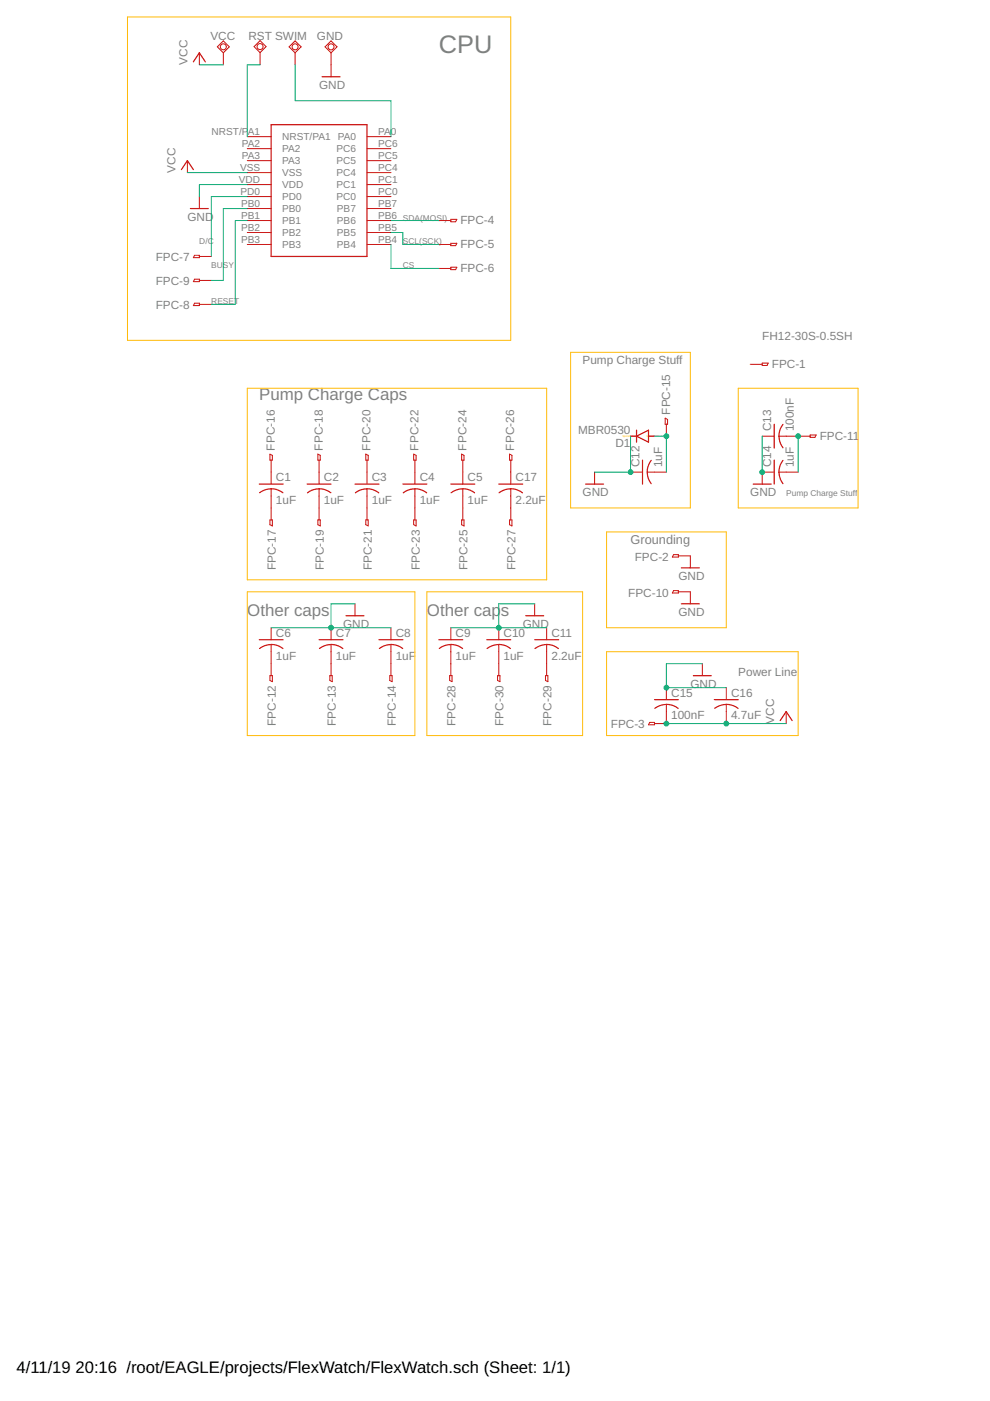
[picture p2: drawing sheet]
<svg xmlns="http://www.w3.org/2000/svg" width="210mm" height="297mm" viewBox="0 0 210 297" stroke-linecap="round" stroke-linejoin="round" font-family="sans-serif">
<g fill="none" stroke="#c90d0c" stroke-width=".21">
<path d="M42.3 11.2v2.5M46.1 9.9l1.2-1.2 1.3 1.2-1.3 1.3zM47.3 11.2v2.5M53.9 9.9l1.2-1.3 1.3 1.3-1.3 1.3zM55.1 11.2v2.5M61.3 9.9l1.3-1.2 1.2 1.2-1.2 1.3zM62.6 11.2v2.5M68.9 9.9l1.3-1.2 1.3 1.2-1.3 1.3zM70.2 11.2v5.1M39.7 34.1v2.5M52.4 29h5.1M52.4 31.5h5.1"/>
<path d="M52.4 34.1h5.1M52.4 36.6h5.1M52.4 39.1h5.1M77.8 29h5.1M77.8 31.5h5.1M77.8 34.1h5.1M77.8 36.6h5.1M77.8 39.1h5.1M41.3 54.1h1v.5h-1.3zM41.3 59.2h1v.5h-1.3zM42.3 41.7v2.5M42.3 54.4h2.5"/>
<path d="M42.3 59.5h2.5M52.4 46.8h5.1M52.4 51.8h5.1M52.4 41.7h5.1M52.4 44.2h5.1M52.4 49.3h5.1M77.8 46.8h5.1M77.8 51.8h5.1M77.8 41.7h5.1M77.8 44.2h5.1M77.8 49.3h5.1M93 46.8h2.6"/>
<path d="M93 51.8h2.6M93 56.9h2.6M95.6 46.5h1.3l-.3 .5h-1zM95.6 51.6h1.3l-.3 .5h-1zM95.6 56.7h1.3l-.3 .5h-1zM41.3 64.3h1v.5h-1.3zM42.3 64.5h2.5M159.1 77.2h2.5M161.6 77h1.3l-.3 .5h-1zM57.2 96.3l.5 .2v1.1h-.5zM57.5 97.6v5M67.4 96.3l.5 .2v1.1h-.5z"/>
<path d="M67.6 97.6v5M77.6 96.3l.5 .2v1.1h-.5zM77.8 97.6v5M87.7 96.3l.5 .2v1.1h-.5zM88 97.6v5M97.9 96.3l.5 .2v1.1h-.5zM98.1 97.6v5M108 96.3l.5 .2v1.1h-.5zM108.3 97.6v5M141 88.7l.5 .2v1h-.5zM141.3 89.9v2.6M161.6 92.5h2.5"/>
<path d="M165.2 92.5h6.6M171.8 92.2h1.2l-.2 .5h-1zM57.2 110.2h.5v1.3l-.5-.2zM57.5 103.7v6.5M67.4 110.2h.5v1.3l-.5-.2zM67.6 103.7v6.5M77.6 110.2h.5v1.3l-.5-.2zM77.8 103.7v6.5M87.7 110.2h.5v1.3l-.5-.2zM88 103.7v6.5M97.9 110.2h.5v1.3l-.5-.2zM98.1 103.7v6.5"/>
<path d="M108 110.2h.5v1.3l-.5-.2zM108.3 103.7v6.5M126.1 100.1v2.5M133.7 100.1h2.5M137.2 100.1h4.1M142.8 117.6h1v.5h-1.2zM143.8 117.9h2.6v2.5M164.1 100.1h-2.5v2.5M165.2 100.1h4M57.5 133.1v2.5M57.5 136.7v6.6M70.2 133.1v2.5"/>
<path d="M70.2 136.7v6.6M75.3 128v2.6M82.9 133.1v2.5M82.9 136.7v6.6M95.6 133.1v2.5M95.6 136.7v6.6M105.7 133.1v2.5M105.7 136.7v6.6M113.4 128v2.6M115.9 133.1v2.5M115.9 136.7v6.6M142.8 125.2h1v.5h-1.2z"/>
<path d="M143.8 125.5h2.6v2.5M57.2 143.3h.5v1.2l-.5-.2zM69.9 143.3h.5v1.2l-.5-.2zM82.6 143.3h.5v1.2l-.5-.2zM95.3 143.3h.5v1.2l-.5-.2zM105.5 143.3h.5v1.2l-.5-.2zM115.7 143.3h.5v1.2l-.5-.2zM137.8 153.2h1v.5h-1.3zM141.3 149.4v4h-2.5M141.3 145.8v2.5M148.9 140.7v2.6M154 145.8v2.5"/>
<path d="M154 149.4v4M166.7 150.9v2.5"/>
<circle cx="47.3" cy="9.9" r=".64"/>
<circle cx="55.1" cy="9.9" r=".64"/>
<circle cx="62.6" cy="9.9" r=".64"/>
<circle cx="70.2" cy="9.9" r=".64"/>
</g>
<g fill="none" stroke="#c90d0c" stroke-width=".25">
<path d="M41 13.1l1.3-1.9 1.2 1.9M68.3 16.3h3.8M38.5 36l1.2-1.9 1.3 1.9M57.5 26.4h20.3v28h-20.3zM40.4 44.2h3.8M133.7 92.5h1.3M135 92.5l2.5-1.3v2.5zM135 91.2v2.5M136.2 97.6v5M137.5 92.5h1.3M138.1 97.6a4 4 0 0 0 0 5M164.1 89.9v5.1"/>
<path d="M164.1 97.6v5M166 90a4 4 0 0 0 0 4.9M166 97.6a4 4 0 0 0 0 5M55 102.6h5M57.5 103.6l1.1 .2 1.4 .7M57.5 103.7l-1.6 .2-.9 .6M65.1 102.6h5.1M67.6 103.6l1.1 .2 1.4 .7M67.6 103.7l-1.5 .2-.9 .6M75.3 102.6h5M77.8 103.6l1.1 .2 1.4 .7M77.8 103.7l-1.5 .2-.9 .6"/>
<path d="M85.4 102.6h5.1M88 103.6l1 .2 1.5 .7M88 103.7l-1.6 .2-.9 .6M95.6 102.6h5.1M98.1 103.6l1.1 .2 1.4 .7M98.1 103.7l-1 .1-1.4 .7M105.7 102.6h5.1M108.3 103.6l1 .2 1.5 .7M108.3 103.7l-1.1 .1-1.4 .7M124.2 102.6h3.8M159.7 102.6h3.8M55 135.6h5"/>
<path d="M55 137.5a4 4 0 0 1 5 0M67.6 135.6h5.1M67.7 137.5a4 4 0 0 1 5 0M73.4 130.6h3.8M80.3 135.6h5.1M80.4 137.5a4 4 0 0 1 5 0M93 135.6h5.1M93.1 137.5a4 4 0 0 1 5 0M103.2 135.6h5.1M103.3 137.5a4 4 0 0 1 4.9 0M111.5 130.6h3.8M113.4 135.6h5"/>
<path d="M113.4 137.5a4 4 0 0 1 5 0M144.5 120.4h3.8M144.5 128h3.8M138.8 148.3h5M141.3 149.3l1.1 .2 1.4 .7M141.3 149.4l-1.6 .3-.9 .5M147 143.3h3.8M151.4 148.3h5.1M154 149.3l1.6 .3 .9 .6M154 149.4l-1.6 .3-.9 .5M165.4 152.8l1.3-1.9 1.3 1.9"/>
</g>
<g fill="none" stroke="#0dab76" stroke-width=".21">
<path d="M42.3 13.7h5M55.1 13.7h-2.7v15.3M62.6 13.7v7.7h20.3v7.6M39.7 36.6h12.7M52.4 39.1h-10.1v2.6M52.4 46.8h-2.5v17.7h-5.1M52.4 41.7h-7.6v12.7M52.4 44.2h-5.1v15.3h-2.5M82.9 46.8h10.1M82.9 49.3h2.5v2.5h7.6M82.9 51.8v5.1h10.1M133.7 92.5v7.6h-7.6"/>
<path d="M138.8 92.5h2.5v7.6M161.6 92.5v7.6M169.2 92.5v7.6M57.5 133.1h25.4M75.3 128h-5.1v5.1M95.6 133.1h20.3M113.4 128h-7.7v5.1M141.3 153.4h25.4M148.9 140.7h-7.6v5.1h12.7"/>
</g>
<g fill="#0dab76" stroke="#0dab76" stroke-width=".21">
<circle cx="70.2" cy="133.1" r=".51"/>
<circle cx="105.7" cy="133.1" r=".51"/>
<circle cx="133.7" cy="100.1" r=".51"/>
<circle cx="161.6" cy="100.1" r=".51"/>
<circle cx="141.3" cy="145.8" r=".51"/>
<circle cx="141.3" cy="92.5" r=".51"/>
<circle cx="169.2" cy="92.5" r=".51"/>
<circle cx="141.3" cy="153.4" r=".51"/>
<circle cx="154" cy="153.4" r=".51"/>
</g>
<path d="M27 3.6h81.3v68.6h-81.3zM121 74.7h25.4v33h-25.4zM52.4 82.3h63.5v40.6h-63.5zM156.5 82.3h25.4v25.4h-25.4zM128.6 112.8h25.4v20.3h-25.4zM52.4 125.5h35.6v30.5h-35.6zM90.5 125.5h33v30.5h-33zM128.6 138.2h40.6v17.8h-40.6z" fill="none" stroke="#ffba08" stroke-width=".21"/>
<text font-size="5.4" fill="#808080" x="93.1" y="11.2">CPU</text>
<g font-size="3.6" fill="#808080">
<text x="55" y="84.9">Pump Charge Caps</text>
<text x="52.4" y="130.6">Other caps</text>
<text x="90.5" y="130.6">Other cap</text>
<text x="106.2" y="130.6">s</text>
</g>
<g font-size="3.5">
<text x="3.5" y="291.1">4/11/19</text>
<text x="16" y="291.1">20:16 /root/EAGLE/projects/FlexWatch/FlexWatch.sch (Sheet: 1/1)</text>
</g>
<text font-size="2.7" fill="#808080" x="133.7" y="115.3">Grounding</text>
<g font-size="2.5" fill="#808080">
<text x="44.6" y="8.5">VCC</text>
<text x="52.7" y="8.5">RST SWIM</text>
<text x="67.2" y="8.5">GND</text>
<text x="39.7" y="13.7" transform="rotate(-90 39.7 13.7)">VCC</text>
<text x="67.7" y="18.8">GND</text>
<text x="37.2" y="36.6" transform="rotate(-90 37.2 36.6)">VCC</text>
<text x="39.7" y="46.8">GND</text>
<text x="97.6" y="47.5">FPC-4</text>
<text x="97.6" y="52.6">FPC-5</text>
<text x="33" y="55.4">FPC-7</text>
<text x="97.6" y="57.7">FPC-6</text>
<text x="33" y="65.6">FPC-8</text>
<text x="33" y="60.5">FPC-9</text>
<text x="123.5" y="77.2">Pump Charge Stuff</text>
<text x="161.6" y="72.2">FH12-30S-0.5SH</text>
<text x="163.6" y="78">FPC-1</text>
<text x="142.1" y="87.9" transform="rotate(-90 142.1 87.9)">FPC-15</text>
<text x="58.3" y="95.5" transform="rotate(-90 58.3 95.5)">FPC-16</text>
<text x="68.4" y="95.5" transform="rotate(-90 68.4 95.5)">FPC-18</text>
<text x="78.6" y="95.5" transform="rotate(-90 78.6 95.5)">FPC-20</text>
<text x="88.7" y="95.5" transform="rotate(-90 88.7 95.5)">FPC-22</text>
<text x="98.9" y="95.5" transform="rotate(-90 98.9 95.5)">FPC-24</text>
<text x="109" y="95.5" transform="rotate(-90 109 95.5)">FPC-26</text>
<text x="122.6" y="91.9">MBR0530</text>
<text x="130.5" y="94.7">D1</text>
<text x="163.5" y="91.5" transform="rotate(-90 163.5 91.5)">C13</text>
<text x="168.3" y="91.5" transform="rotate(-90 168.3 91.5)">100nF</text>
<text x="173.8" y="93.2">FPC-11</text>
<text x="58.5" y="102">C1</text>
<text x="68.7" y="102">C2</text>
<text x="78.8" y="102">C3</text>
<text x="89" y="102">C4</text>
<text x="99.1" y="102">C5</text>
<text x="109.3" y="102">C17</text>
<text x="135.6" y="99.1" transform="rotate(-90 135.6 99.1)">C12</text>
<text x="140.4" y="99.1" transform="rotate(-90 140.4 99.1)">1uF</text>
<text x="163.5" y="99.1" transform="rotate(-90 163.5 99.1)">C14</text>
<text x="168.3" y="99.1" transform="rotate(-90 168.3 99.1)">1uF</text>
<text x="58.5" y="106.8">1uF</text>
<text x="68.7" y="106.8">1uF</text>
<text x="78.8" y="106.8">1uF</text>
<text x="89" y="106.8">1uF</text>
<text x="99.1" y="106.8">1uF</text>
<text x="109.3" y="106.8">2.2uF</text>
<text x="123.5" y="105.2">GND</text>
<text x="159.1" y="105.2">GND</text>
<text x="134.6" y="118.9">FPC-2</text>
<text x="58.5" y="120.9" transform="rotate(-90 58.5 120.9)">FPC-17</text>
<text x="68.7" y="120.9" transform="rotate(-90 68.7 120.9)">FPC-19</text>
<text x="78.8" y="120.9" transform="rotate(-90 78.8 120.9)">FPC-21</text>
<text x="89" y="120.9" transform="rotate(-90 89 120.9)">FPC-23</text>
<text x="99.1" y="120.9" transform="rotate(-90 99.1 120.9)">FPC-25</text>
<text x="109.3" y="120.9" transform="rotate(-90 109.3 120.9)">FPC-27</text>
<text x="143.8" y="122.9">GND</text>
<text x="133.2" y="126.5">FPC-10</text>
<text x="143.8" y="130.6">GND</text>
<text x="58.5" y="135">C6</text>
<text x="71.2" y="135">C7</text>
<text x="72.7" y="133.1">GND</text>
<text x="83.9" y="135">C8</text>
<text x="96.6" y="135">C9</text>
<text x="106.8" y="135">C10</text>
<text x="110.8" y="133.1">GND</text>
<text x="116.9" y="135">C11</text>
<text x="58.5" y="139.8">1uF</text>
<text x="71.2" y="139.8">1uF</text>
<text x="83.9" y="139.8">1uF</text>
<text x="96.6" y="139.8">1uF</text>
<text x="106.8" y="139.8">1uF</text>
<text x="116.9" y="139.8">2.2uF</text>
<text x="156.5" y="143.3">Power Line</text>
<text x="142.3" y="147.7">C15</text>
<text x="146.4" y="145.8">GND</text>
<text x="155" y="147.7">C16</text>
<text x="58.5" y="153.9" transform="rotate(-90 58.5 153.9)">FPC-12</text>
<text x="71.2" y="153.9" transform="rotate(-90 71.2 153.9)">FPC-13</text>
<text x="83.9" y="153.9" transform="rotate(-90 83.9 153.9)">FPC-14</text>
<text x="96.6" y="153.9" transform="rotate(-90 96.6 153.9)">FPC-28</text>
<text x="106.8" y="153.9" transform="rotate(-90 106.8 153.9)">FPC-30</text>
<text x="116.9" y="153.9" transform="rotate(-90 116.9 153.9)">FPC-29</text>
<text x="129.5" y="154.4">FPC-3</text>
<text x="142.3" y="152.5">100nF</text>
<text x="155" y="152.5">4.7uF</text>
<text x="164.2" y="153.4" transform="rotate(-90 164.2 153.4)">VCC</text>
</g>
<g font-size="2.1" fill="#808080">
<text x="44.9" y="28.6">NRST/P</text>
<text x="52.6" y="28.6">A1</text>
<text x="59.8" y="29.7">NRST/PA1 PA0</text>
<text x="80.2" y="28.6">PA0</text>
<text x="51.3" y="31.2">PA2</text>
<text x="51.3" y="33.7">PA3</text>
<text x="59.8" y="32.3">PA2</text>
<text x="59.8" y="34.8">PA3</text>
<text x="71.3" y="34.8">PC5</text>
<text x="71.3" y="32.3">PC6</text>
<text x="80.2" y="33.7">PC5</text>
<text x="80.2" y="31.2">PC6</text>
<text x="50.7" y="38.8">VDD</text>
<text x="50.9" y="36.2">VSS</text>
<text x="51" y="41.3">PD0</text>
<text x="59.8" y="37.4">VSS</text>
<text x="59.8" y="39.9">VDD</text>
<text x="71.3" y="39.9">PC1</text>
<text x="71.3" y="37.4">PC4</text>
<text x="80.2" y="41.3">PC0</text>
<text x="80.2" y="38.8">PC1</text>
<text x="80.2" y="36.2">PC4</text>
<text x="51.1" y="43.9">PB0</text>
<text x="51.1" y="46.4">PB1</text>
<text x="59.8" y="42.4">PD0</text>
<text x="59.8" y="45">PB0</text>
<text x="59.8" y="47.5">PB1</text>
<text x="71.3" y="42.4">PC0</text>
<text x="71.4" y="47.5">PB6</text>
<text x="71.4" y="45">PB7</text>
<text x="80.2" y="46.4">PB6</text>
<text x="80.2" y="43.9">PB7</text>
<text x="51.1" y="48.9">PB2</text>
<text x="51.1" y="51.5">PB3</text>
<text x="59.8" y="50.1">PB2</text>
<text x="59.8" y="52.6">PB3</text>
<text x="71.4" y="52.6">PB4</text>
<text x="71.4" y="50.1">PB5</text>
<text x="80.2" y="51.5">PB4</text>
<text x="80.2" y="48.9">PB5</text>
</g>
<g font-size="1.8" fill="#808080">
<text x="85.4" y="46.8">SDA(MOSI)</text>
<text x="42.3" y="51.8">D/C</text>
<text x="85.4" y="51.8">SCL(SCK)</text>
<text x="44.8" y="56.9">BUSY</text>
<text x="85.4" y="56.9">CS</text>
<text x="44.8" y="64.5">RESET</text>
<text x="166.7" y="105.2">Pump Charge Stuff</text>
</g>
<g font-size=".6" fill="#ffba08">
<text x="132" y="92.7">SpiceO</text>
<text x="133.9" y="92.7">rder 2</text>
<text x="137.1" y="92.7">SpiceOrder 1</text>
</g>
</svg>
